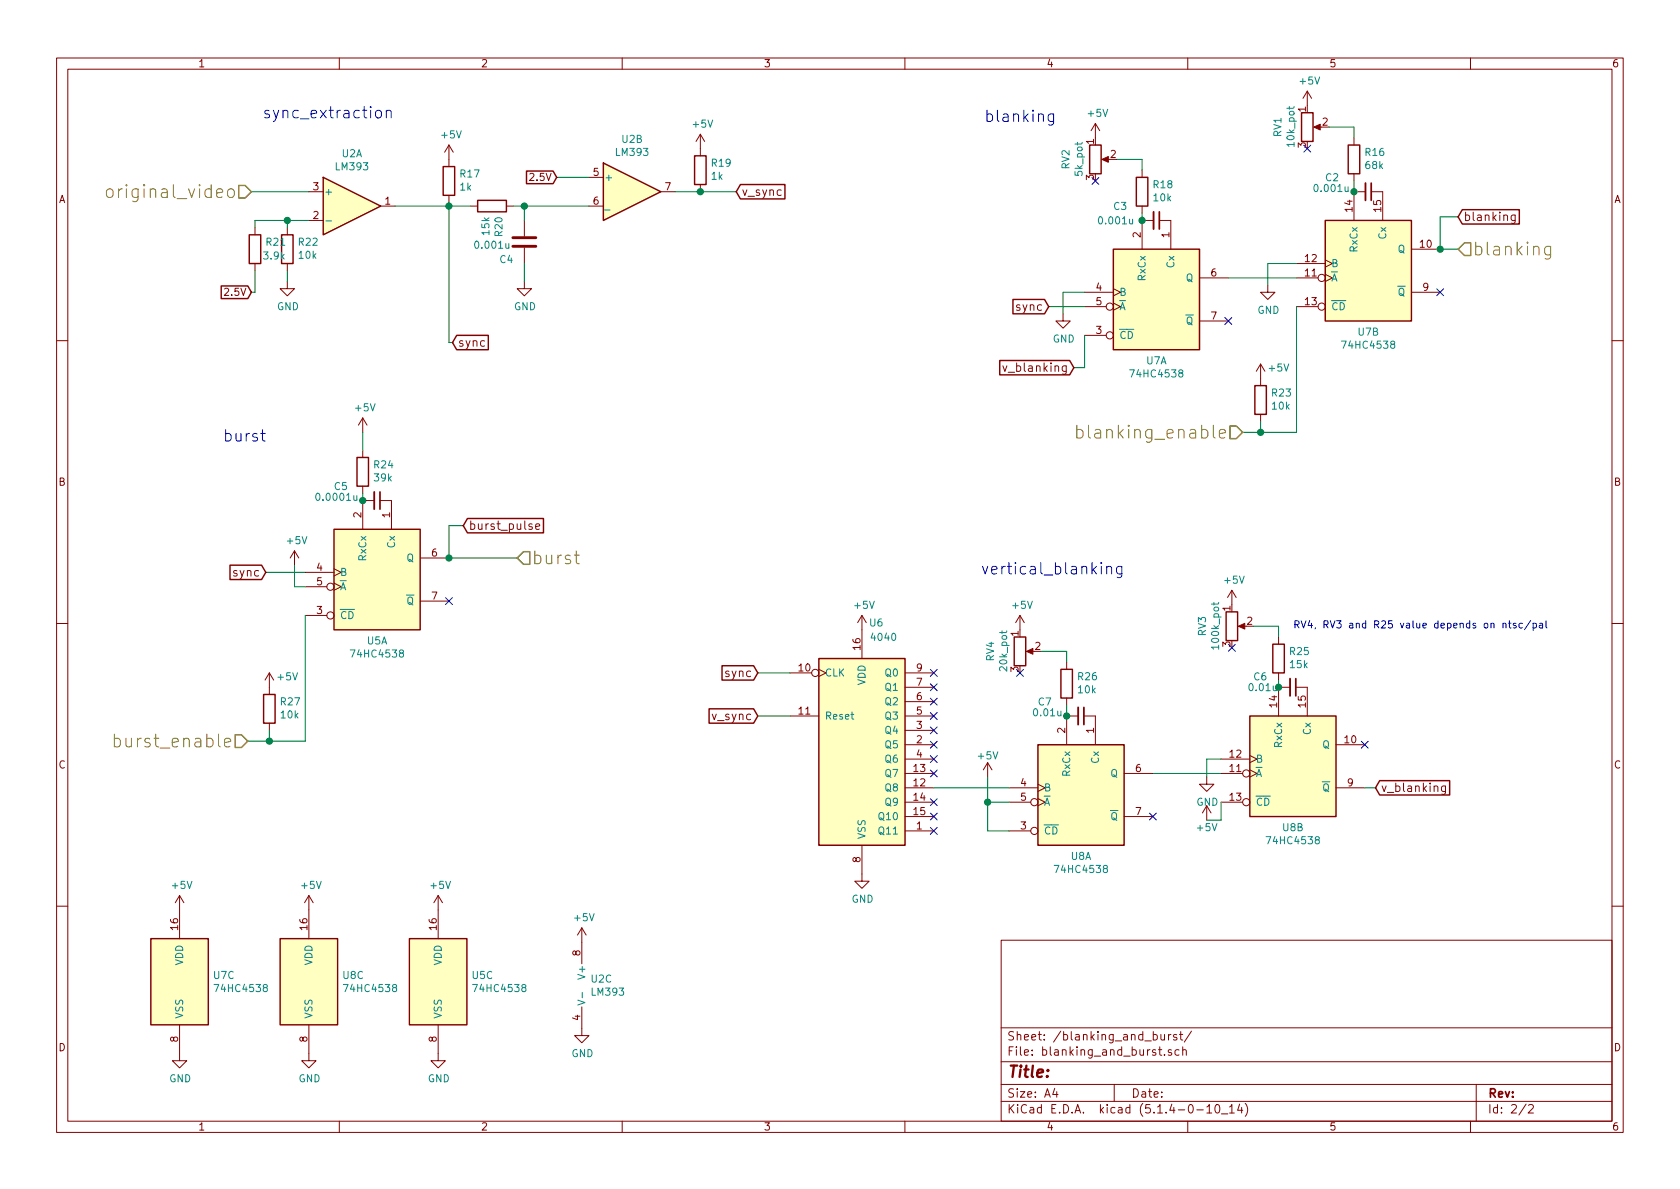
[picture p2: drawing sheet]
EESchema Schematic File Version 4
LIBS:chroma_luma_invert-cache
EELAYER 30 0
EELAYER END
$Descr A4 11693 8268
encoding utf-8
Sheet 2 2
Title ""
Date ""
Rev ""
Comp ""
Comment1 ""
Comment2 ""
Comment3 ""
Comment4 ""
$EndDescr
Text HLabel 1750 1325 0    89   Input ~ 0
original_video
Text HLabel 10150 1725 2    89   Input ~ 0
blanking
$Comp
L Device:R R22
U 1 1
P 2000 1725
F 0 "R22" H 1930 1679 50  0000 R CNN
F 1 "10k" H 1930 1770 50  0000 R CNN
F 2 "Resistor_THT:R_Axial_DIN0207_L6.3mm_D2.5mm_P7.62mm_Horizontal" V 1930 1725 50  0001 C CNN
F 3 "~" H 2000 1725 50  0001 C CNN
	1    2000 1725
	-1   0    0    1   
$EndComp
$Comp
L Device:R R21
U 1 1
P 1775 1725
F 0 "R21" H 1705 1679 50  0000 R CNN
F 1 "3.9k" H 1725 1775 50  0000 R CNN
F 2 "Resistor_THT:R_Axial_DIN0207_L6.3mm_D2.5mm_P7.62mm_Horizontal" V 1705 1725 50  0001 C CNN
F 3 "~" H 1775 1725 50  0001 C CNN
	1    1775 1725
	-1   0    0    1   
$EndComp
$Comp
L power:GND #PWR025
U 1 1
P 2000 1950
F 0 "#PWR025" H 2000 1700 50  0001 C CNN
F 1 "GND" H 2005 1777 50  0000 C CNN
F 2 "" H 2000 1950 50  0001 C CNN
F 3 "" H 2000 1950 50  0001 C CNN
	1    2000 1950
	1    0    0    -1  
$EndComp
Wire Wire Line
	2000 1875 2000 1950
Text GLabel 1750 2025 0    50   Input ~ 0
2.5V
Wire Wire Line
	1750 2025 1775 2025
Wire Wire Line
	1775 2025 1775 1875
Wire Wire Line
	2150 1525 2000 1525
Wire Wire Line
	1775 1525 1775 1575
Wire Wire Line
	2000 1575 2000 1525
Connection ~ 2000 1525
Wire Wire Line
	2000 1525 1775 1525
Wire Wire Line
	3125 1425 2750 1425
Wire Wire Line
	1750 1325 2150 1325
$Comp
L power:+5V #PWR018
U 1 1
P 7625 950
F 0 "#PWR018" H 7625 800 50  0001 C CNN
F 1 "+5V" H 7640 1123 50  0000 C CNN
F 2 "" H 7625 950 50  0001 C CNN
F 3 "" H 7625 950 50  0001 C CNN
	1    7625 950 
	1    0    0    -1  
$EndComp
$Comp
L Device:R R18
U 1 1
P 7950 1325
F 0 "R18" H 7880 1279 50  0000 R CNN
F 1 "10k" H 7880 1370 50  0000 R CNN
F 2 "Resistor_THT:R_Axial_DIN0207_L6.3mm_D2.5mm_P7.62mm_Horizontal" V 7880 1325 50  0001 C CNN
F 3 "~" H 7950 1325 50  0001 C CNN
	1    7950 1325
	-1   0    0    1   
$EndComp
$Comp
L Device:R_POT RV2
U 1 1
P 7625 1100
F 0 "RV2" V 7418 1100 50  0000 C CNN
F 1 "5k_pot" V 7509 1100 50  0000 C CNN
F 2 "lib_fp:Pot_trim_3362_tayda" H 7625 1100 50  0001 C CNN
F 3 "~" H 7625 1100 50  0001 C CNN
	1    7625 1100
	1    0    0    -1  
$EndComp
$Comp
L Device:C_Small C3
U 1 1
P 8050 1525
F 0 "C3" V 7950 1325 50  0000 R CNN
F 1 "0.001u" V 8050 1375 50  0000 R CNN
F 2 "Capacitor_THT:C_Disc_D4.7mm_W2.5mm_P5.00mm" H 8088 1375 50  0001 C CNN
F 3 "~" H 8050 1525 50  0001 C CNN
	1    8050 1525
	0    1    1    0   
$EndComp
Text GLabel 7300 2125 0    59   Input ~ 0
sync
$Comp
L Device:R R17
U 1 1
P 3125 1250
F 0 "R17" H 3055 1204 50  0000 R CNN
F 1 "1k" H 3055 1295 50  0000 R CNN
F 2 "Resistor_THT:R_Axial_DIN0207_L6.3mm_D2.5mm_P7.62mm_Horizontal" V 3055 1250 50  0001 C CNN
F 3 "~" H 3125 1250 50  0001 C CNN
	1    3125 1250
	-1   0    0    1   
$EndComp
$Comp
L power:+5V #PWR020
U 1 1
P 3125 1100
F 0 "#PWR020" H 3125 950 50  0001 C CNN
F 1 "+5V" H 3140 1273 50  0000 C CNN
F 2 "" H 3125 1100 50  0001 C CNN
F 3 "" H 3125 1100 50  0001 C CNN
	1    3125 1100
	1    0    0    -1  
$EndComp
Wire Wire Line
	3125 1425 3125 1400
$Comp
L Device:R R20
U 1 1
P 3425 1425
F 0 "R20" H 3355 1379 50  0000 R CNN
F 1 "15k" H 3355 1470 50  0000 R CNN
F 2 "Resistor_THT:R_Axial_DIN0207_L6.3mm_D2.5mm_P7.62mm_Horizontal" V 3355 1425 50  0001 C CNN
F 3 "~" H 3425 1425 50  0001 C CNN
	1    3425 1425
	0    -1   -1   0   
$EndComp
Connection ~ 3125 1425
$Comp
L Device:C C4
U 1 1
P 3650 1675
F 0 "C4" H 3775 1800 50  0000 C CNN
F 1 "0.001u" H 3875 1700 50  0000 C CNN
F 2 "Capacitor_THT:C_Disc_D4.7mm_W2.5mm_P5.00mm" H 3688 1525 50  0001 C CNN
F 3 "~" H 3650 1675 50  0001 C CNN
	1    3650 1675
	-1   0    0    1   
$EndComp
$Comp
L power:GND #PWR026
U 1 1
P 3650 1950
F 0 "#PWR026" H 3650 1700 50  0001 C CNN
F 1 "GND" H 3655 1777 50  0000 C CNN
F 2 "" H 3650 1950 50  0001 C CNN
F 3 "" H 3650 1950 50  0001 C CNN
	1    3650 1950
	1    0    0    -1  
$EndComp
Wire Wire Line
	3650 1950 3650 1825
Wire Wire Line
	3650 1525 3650 1425
Wire Wire Line
	3650 1425 3575 1425
Text GLabel 3875 1225 0    50   Input ~ 0
2.5V
$Comp
L Device:R R19
U 1 1
P 4875 1175
F 0 "R19" H 4805 1129 50  0000 R CNN
F 1 "1k" H 4805 1220 50  0000 R CNN
F 2 "Resistor_THT:R_Axial_DIN0207_L6.3mm_D2.5mm_P7.62mm_Horizontal" V 4805 1175 50  0001 C CNN
F 3 "~" H 4875 1175 50  0001 C CNN
	1    4875 1175
	-1   0    0    1   
$EndComp
$Comp
L power:+5V #PWR022
U 1 1
P 4875 1025
F 0 "#PWR022" H 4875 875 50  0001 C CNN
F 1 "+5V" H 4890 1198 50  0000 C CNN
F 2 "" H 4875 1025 50  0001 C CNN
F 3 "" H 4875 1025 50  0001 C CNN
	1    4875 1025
	1    0    0    -1  
$EndComp
Wire Wire Line
	4875 1325 4700 1325
Connection ~ 4875 1325
$Comp
L power:GND #PWR028
U 1 1
P 7400 2175
F 0 "#PWR028" H 7400 1925 50  0001 C CNN
F 1 "GND" H 7405 2002 50  0000 C CNN
F 2 "" H 7400 2175 50  0001 C CNN
F 3 "" H 7400 2175 50  0001 C CNN
	1    7400 2175
	1    0    0    -1  
$EndComp
$Comp
L power:+5V #PWR017
U 1 1
P 9100 725
F 0 "#PWR017" H 9100 575 50  0001 C CNN
F 1 "+5V" H 9115 898 50  0000 C CNN
F 2 "" H 9100 725 50  0001 C CNN
F 3 "" H 9100 725 50  0001 C CNN
	1    9100 725 
	1    0    0    -1  
$EndComp
$Comp
L Device:R R16
U 1 1
P 9425 1100
F 0 "R16" H 9355 1054 50  0000 R CNN
F 1 "68k" H 9355 1145 50  0000 R CNN
F 2 "Resistor_THT:R_Axial_DIN0207_L6.3mm_D2.5mm_P7.62mm_Horizontal" V 9355 1100 50  0001 C CNN
F 3 "~" H 9425 1100 50  0001 C CNN
	1    9425 1100
	-1   0    0    1   
$EndComp
$Comp
L Device:R_POT RV1
U 1 1
P 9100 875
F 0 "RV1" V 8893 875 50  0000 C CNN
F 1 "10k_pot" V 8984 875 50  0000 C CNN
F 2 "lib_fp:Pot_trim_3362_tayda" H 9100 875 50  0001 C CNN
F 3 "~" H 9100 875 50  0001 C CNN
	1    9100 875 
	1    0    0    -1  
$EndComp
$Comp
L Device:C_Small C2
U 1 1
P 9525 1325
F 0 "C2" V 9425 1125 50  0000 R CNN
F 1 "0.001u" V 9500 1200 50  0000 R CNN
F 2 "Capacitor_THT:C_Disc_D4.7mm_W2.5mm_P5.00mm" H 9563 1175 50  0001 C CNN
F 3 "~" H 9525 1325 50  0001 C CNN
	1    9525 1325
	0    1    1    0   
$EndComp
Wire Wire Line
	9025 1925 8550 1925
$Comp
L power:GND #PWR027
U 1 1
P 8825 1975
F 0 "#PWR027" H 8825 1725 50  0001 C CNN
F 1 "GND" H 8830 1802 50  0000 C CNN
F 2 "" H 8825 1975 50  0001 C CNN
F 3 "" H 8825 1975 50  0001 C CNN
	1    8825 1975
	1    0    0    -1  
$EndComp
NoConn ~ 8550 2225
NoConn ~ 10025 2025
$Comp
L power:+5V #PWR029
U 1 1
P 8775 2625
F 0 "#PWR029" H 8775 2475 50  0001 C CNN
F 1 "+5V" H 8900 2700 50  0000 C CNN
F 2 "" H 8775 2625 50  0001 C CNN
F 3 "" H 8775 2625 50  0001 C CNN
	1    8775 2625
	1    0    0    -1  
$EndComp
Wire Wire Line
	10150 1725 10025 1725
Wire Wire Line
	7550 2025 7400 2025
Text Notes 1825 825  0    79   ~ 0
sync_extraction
Text Notes 6850 850  0    79   ~ 0
blanking
$Comp
L 4xxx:4040 U6
U 1 1
P 6000 5175
F 0 "U6" H 6100 6025 50  0000 C CNN
F 1 "4040" H 6150 5925 50  0000 C CNN
F 2 "Package_DIP:DIP-16_W7.62mm_LongPads" H 6000 5175 50  0001 C CNN
F 3 "http://www.intersil.com/content/dam/Intersil/documents/cd40/cd4020bms-24bms-40bms.pdf" H 6000 5175 50  0001 C CNN
	1    6000 5175
	1    0    0    -1  
$EndComp
Text GLabel 5275 4975 0    59   Input ~ 0
v_sync
Wire Wire Line
	5500 4975 5275 4975
$Comp
L power:+5V #PWR034
U 1 1
P 6000 4375
F 0 "#PWR034" H 6000 4225 50  0001 C CNN
F 1 "+5V" H 6015 4548 50  0000 C CNN
F 2 "" H 6000 4375 50  0001 C CNN
F 3 "" H 6000 4375 50  0001 C CNN
	1    6000 4375
	1    0    0    -1  
$EndComp
$Comp
L power:GND #PWR040
U 1 1
P 6000 6075
F 0 "#PWR040" H 6000 5825 50  0001 C CNN
F 1 "GND" H 6005 5902 50  0000 C CNN
F 2 "" H 6000 6075 50  0001 C CNN
F 3 "" H 6000 6075 50  0001 C CNN
	1    6000 6075
	1    0    0    -1  
$EndComp
NoConn ~ 6500 5775
NoConn ~ 6500 5675
NoConn ~ 6500 5575
NoConn ~ 6500 5375
NoConn ~ 6500 5275
NoConn ~ 6500 5175
NoConn ~ 6500 5075
NoConn ~ 6500 4975
NoConn ~ 6500 4875
NoConn ~ 6500 4775
NoConn ~ 6500 4675
Text GLabel 5275 4675 0    59   Input ~ 0
sync
Wire Wire Line
	5275 4675 5500 4675
Text GLabel 3150 2375 2    59   Input ~ 0
sync
Text Notes 6825 4000 0    79   ~ 0
vertical_blanking
Text GLabel 7475 2550 0    59   Input ~ 0
v_blanking
Wire Wire Line
	7475 2550 7550 2550
Wire Wire Line
	7550 2550 7550 2325
Wire Wire Line
	3125 1425 3275 1425
Text GLabel 5125 1325 2    59   Input ~ 0
v_sync
Wire Wire Line
	4875 1325 5125 1325
Wire Wire Line
	3125 1425 3125 2375
Wire Wire Line
	3125 2375 3150 2375
Text Notes 1550 3075 0    79   ~ 0
burst
Text HLabel 8650 3000 0    89   Input ~ 0
blanking_enable
$Comp
L Device:R R23
U 1 1
P 8775 2775
F 0 "R23" H 8705 2729 50  0000 R CNN
F 1 "10k" H 8705 2820 50  0000 R CNN
F 2 "Resistor_THT:R_Axial_DIN0207_L6.3mm_D2.5mm_P7.62mm_Horizontal" V 8705 2775 50  0001 C CNN
F 3 "~" H 8775 2775 50  0001 C CNN
	1    8775 2775
	-1   0    0    1   
$EndComp
Wire Wire Line
	8650 3000 8775 3000
Wire Wire Line
	8775 2925 8775 3000
Connection ~ 8775 3000
Wire Wire Line
	8775 3000 9025 3000
Text GLabel 10150 1500 2    59   Input ~ 0
blanking
Wire Wire Line
	10150 1500 10025 1500
Wire Wire Line
	10025 1500 10025 1725
$Comp
L symbol:74HC4538 U?
U 1 1
P 8050 2025
AR Path="/5EE804B9" Ref="U?"  Part="1" 
AR Path="/5EE0E534/5EE804B9" Ref="U7"  Part="1" 
F 0 "U7" H 8050 1550 50  0000 C CNN
F 1 "74HC4538" H 8050 1459 50  0000 C CNN
F 2 "Package_DIP:DIP-16_W7.62mm_LongPads" H 8050 2025 50  0001 C CNN
F 3 "https://assets.nexperia.com/documents/data-sheet/HEF4538B.pdf" H 8050 2025 50  0001 C CNN
	1    8050 2025
	1    0    0    -1  
$EndComp
$Comp
L symbol:74HC4538 U?
U 2 1
P 9525 1825
AR Path="/5EE91B84" Ref="U?"  Part="2" 
AR Path="/5EE0E534/5EE91B84" Ref="U7"  Part="2" 
F 0 "U7" H 9525 1350 50  0000 C CNN
F 1 "74HC4538" H 9525 1259 50  0000 C CNN
F 2 "Package_DIP:DIP-16_W7.62mm_LongPads" H 9525 1825 50  0001 C CNN
F 3 "https://assets.nexperia.com/documents/data-sheet/HEF4538B.pdf" H 9525 1825 50  0001 C CNN
	2    9525 1825
	1    0    0    -1  
$EndComp
Connection ~ 10025 1725
Wire Wire Line
	7300 2125 7550 2125
Wire Wire Line
	7400 2175 7400 2025
Wire Wire Line
	7775 1100 7950 1100
Wire Wire Line
	7950 1100 7950 1175
Wire Wire Line
	9250 875  9425 875 
Wire Wire Line
	9425 875  9425 950 
$Comp
L power:+5V #PWR033
U 1 1
P 7100 4375
F 0 "#PWR033" H 7100 4225 50  0001 C CNN
F 1 "+5V" H 7115 4548 50  0000 C CNN
F 2 "" H 7100 4375 50  0001 C CNN
F 3 "" H 7100 4375 50  0001 C CNN
	1    7100 4375
	1    0    0    -1  
$EndComp
$Comp
L Device:R R26
U 1 1
P 7425 4750
F 0 "R26" H 7355 4704 50  0000 R CNN
F 1 "10k" H 7355 4795 50  0000 R CNN
F 2 "Resistor_THT:R_Axial_DIN0207_L6.3mm_D2.5mm_P7.62mm_Horizontal" V 7355 4750 50  0001 C CNN
F 3 "~" H 7425 4750 50  0001 C CNN
	1    7425 4750
	-1   0    0    1   
$EndComp
$Comp
L Device:R_POT RV4
U 1 1
P 7100 4525
F 0 "RV4" V 6893 4525 50  0000 C CNN
F 1 "20k_pot" V 6984 4525 50  0000 C CNN
F 2 "lib_fp:Pot_trim_3362_tayda" H 7100 4525 50  0001 C CNN
F 3 "~" H 7100 4525 50  0001 C CNN
	1    7100 4525
	1    0    0    -1  
$EndComp
$Comp
L Device:C_Small C7
U 1 1
P 7525 4975
F 0 "C7" V 7425 4775 50  0000 R CNN
F 1 "0.01u" V 7500 4850 50  0000 R CNN
F 2 "Capacitor_THT:C_Disc_D4.7mm_W2.5mm_P5.00mm" H 7563 4825 50  0001 C CNN
F 3 "~" H 7525 4975 50  0001 C CNN
	1    7525 4975
	0    1    1    0   
$EndComp
$Comp
L power:+5V #PWR032
U 1 1
P 8575 4200
F 0 "#PWR032" H 8575 4050 50  0001 C CNN
F 1 "+5V" H 8590 4373 50  0000 C CNN
F 2 "" H 8575 4200 50  0001 C CNN
F 3 "" H 8575 4200 50  0001 C CNN
	1    8575 4200
	1    0    0    -1  
$EndComp
$Comp
L Device:R R25
U 1 1
P 8900 4575
F 0 "R25" H 8830 4529 50  0000 R CNN
F 1 "15k" H 8830 4620 50  0000 R CNN
F 2 "Resistor_THT:R_Axial_DIN0207_L6.3mm_D2.5mm_P7.62mm_Horizontal" V 8830 4575 50  0001 C CNN
F 3 "~" H 8900 4575 50  0001 C CNN
	1    8900 4575
	-1   0    0    1   
$EndComp
$Comp
L Device:R_POT RV3
U 1 1
P 8575 4350
F 0 "RV3" V 8368 4350 50  0000 C CNN
F 1 "100k_pot" V 8459 4350 50  0000 C CNN
F 2 "lib_fp:Pot_trim_3362_tayda" H 8575 4350 50  0001 C CNN
F 3 "~" H 8575 4350 50  0001 C CNN
	1    8575 4350
	1    0    0    -1  
$EndComp
$Comp
L Device:C_Small C6
U 1 1
P 9000 4775
F 0 "C6" V 8925 4600 50  0000 R CNN
F 1 "0.01u" V 9000 4675 50  0000 R CNN
F 2 "Capacitor_THT:C_Disc_D4.7mm_W2.5mm_P5.00mm" H 9038 4625 50  0001 C CNN
F 3 "~" H 9000 4775 50  0001 C CNN
	1    9000 4775
	0    1    1    0   
$EndComp
$Comp
L power:GND #PWR036
U 1 1
P 8400 5400
F 0 "#PWR036" H 8400 5150 50  0001 C CNN
F 1 "GND" H 8405 5227 50  0000 C CNN
F 2 "" H 8400 5400 50  0001 C CNN
F 3 "" H 8400 5400 50  0001 C CNN
	1    8400 5400
	1    0    0    -1  
$EndComp
NoConn ~ 8025 5675
$Comp
L symbol:74HC4538 U?
U 1 1
P 7525 5475
AR Path="/5EEDDD18" Ref="U?"  Part="1" 
AR Path="/5EE0E534/5EEDDD18" Ref="U8"  Part="1" 
F 0 "U8" H 7525 5000 50  0000 C CNN
F 1 "74HC4538" H 7525 4909 50  0000 C CNN
F 2 "Package_DIP:DIP-16_W7.62mm_LongPads" H 7525 5475 50  0001 C CNN
F 3 "https://assets.nexperia.com/documents/data-sheet/HEF4538B.pdf" H 7525 5475 50  0001 C CNN
	1    7525 5475
	1    0    0    -1  
$EndComp
$Comp
L symbol:74HC4538 U?
U 2 1
P 9000 5275
AR Path="/5EEDDD1F" Ref="U?"  Part="2" 
AR Path="/5EE0E534/5EEDDD1F" Ref="U8"  Part="2" 
F 0 "U8" H 9000 4800 50  0000 C CNN
F 1 "74HC4538" H 9000 4709 50  0000 C CNN
F 2 "Package_DIP:DIP-16_W7.62mm_LongPads" H 9000 5275 50  0001 C CNN
F 3 "https://assets.nexperia.com/documents/data-sheet/HEF4538B.pdf" H 9000 5275 50  0001 C CNN
	2    9000 5275
	1    0    0    -1  
$EndComp
Wire Wire Line
	7250 4525 7425 4525
Wire Wire Line
	7425 4525 7425 4600
Wire Wire Line
	8725 4350 8900 4350
Wire Wire Line
	8900 4350 8900 4425
Text GLabel 9575 5475 2    59   Input ~ 0
v_blanking
Wire Wire Line
	9575 5475 9500 5475
NoConn ~ 9500 5175
$Comp
L power:+5V #PWR039
U 1 1
P 6875 5400
F 0 "#PWR039" H 6875 5250 50  0001 C CNN
F 1 "+5V" H 6875 5550 50  0000 C CNN
F 2 "" H 6875 5400 50  0001 C CNN
F 3 "" H 6875 5400 50  0001 C CNN
	1    6875 5400
	1    0    0    -1  
$EndComp
$Comp
L power:+5V #PWR038
U 1 1
P 8400 5700
F 0 "#PWR038" H 8400 5550 50  0001 C CNN
F 1 "+5V" H 8400 5650 50  0000 C CNN
F 2 "" H 8400 5700 50  0001 C CNN
F 3 "" H 8400 5700 50  0001 C CNN
	1    8400 5700
	1    0    0    -1  
$EndComp
Wire Wire Line
	8500 5575 8500 5700
Wire Wire Line
	8500 5700 8400 5700
Wire Wire Line
	8825 1975 8825 1825
Wire Wire Line
	8825 1825 9025 1825
Wire Wire Line
	9025 2125 9025 3000
Wire Wire Line
	8025 5375 8500 5375
Wire Wire Line
	8400 5400 8400 5275
Wire Wire Line
	8400 5275 8500 5275
NoConn ~ 7100 4675
NoConn ~ 8575 4500
NoConn ~ 7625 1250
NoConn ~ 9100 1025
$Comp
L power:+5V #PWR030
U 1 1
P 2525 3000
F 0 "#PWR030" H 2525 2850 50  0001 C CNN
F 1 "+5V" H 2540 3173 50  0000 C CNN
F 2 "" H 2525 3000 50  0001 C CNN
F 3 "" H 2525 3000 50  0001 C CNN
	1    2525 3000
	1    0    0    -1  
$EndComp
$Comp
L Device:R R24
U 1 1
P 2525 3275
F 0 "R24" H 2455 3229 50  0000 R CNN
F 1 "39k" H 2455 3320 50  0000 R CNN
F 2 "Resistor_THT:R_Axial_DIN0207_L6.3mm_D2.5mm_P7.62mm_Horizontal" V 2455 3275 50  0001 C CNN
F 3 "~" H 2525 3275 50  0001 C CNN
	1    2525 3275
	-1   0    0    1   
$EndComp
$Comp
L Device:C_Small C5
U 1 1
P 2625 3475
F 0 "C5" V 2525 3275 50  0000 R CNN
F 1 "0.0001u" V 2600 3350 50  0000 R CNN
F 2 "Capacitor_THT:C_Disc_D4.7mm_W2.5mm_P5.00mm" H 2663 3325 50  0001 C CNN
F 3 "~" H 2625 3475 50  0001 C CNN
	1    2625 3475
	0    1    1    0   
$EndComp
NoConn ~ 3125 4175
$Comp
L power:+5V #PWR035
U 1 1
P 1875 4775
F 0 "#PWR035" H 1875 4625 50  0001 C CNN
F 1 "+5V" H 2000 4850 50  0000 C CNN
F 2 "" H 1875 4775 50  0001 C CNN
F 3 "" H 1875 4775 50  0001 C CNN
	1    1875 4775
	1    0    0    -1  
$EndComp
$Comp
L Device:R R27
U 1 1
P 1875 4925
F 0 "R27" H 1805 4879 50  0000 R CNN
F 1 "10k" H 1805 4970 50  0000 R CNN
F 2 "Resistor_THT:R_Axial_DIN0207_L6.3mm_D2.5mm_P7.62mm_Horizontal" V 1805 4925 50  0001 C CNN
F 3 "~" H 1875 4925 50  0001 C CNN
	1    1875 4925
	-1   0    0    1   
$EndComp
Wire Wire Line
	1875 5075 1875 5150
Connection ~ 1875 5150
Wire Wire Line
	1875 5150 2125 5150
Wire Wire Line
	3125 3650 3125 3875
$Comp
L symbol:74HC4538 U?
U 1 1
P 2625 3975
AR Path="/5EFA3988" Ref="U?"  Part="1" 
AR Path="/5EE0E534/5EFA3988" Ref="U5"  Part="1" 
F 0 "U5" H 2625 3500 50  0000 C CNN
F 1 "74HC4538" H 2625 3409 50  0000 C CNN
F 2 "Package_DIP:DIP-16_W7.62mm_LongPads" H 2625 3975 50  0001 C CNN
F 3 "https://assets.nexperia.com/documents/data-sheet/HEF4538B.pdf" H 2625 3975 50  0001 C CNN
	1    2625 3975
	1    0    0    -1  
$EndComp
Wire Wire Line
	2125 4275 2125 5150
$Comp
L power:+5V #PWR031
U 1 1
P 2050 3925
F 0 "#PWR031" H 2050 3775 50  0001 C CNN
F 1 "+5V" H 2065 4098 50  0000 C CNN
F 2 "" H 2050 3925 50  0001 C CNN
F 3 "" H 2050 3925 50  0001 C CNN
	1    2050 3925
	1    0    0    -1  
$EndComp
Wire Wire Line
	2050 3925 2050 4075
Wire Wire Line
	2050 4075 2125 4075
Wire Wire Line
	2525 3000 2525 3125
Text HLabel 3600 3875 2    89   Input ~ 0
burst
Wire Wire Line
	3125 3875 3600 3875
Text GLabel 3225 3650 2    59   Input ~ 0
burst_pulse
Connection ~ 3125 3875
Wire Wire Line
	3125 3650 3225 3650
Text GLabel 1850 3975 0    59   Input ~ 0
sync
Wire Wire Line
	1850 3975 2125 3975
Text HLabel 1725 5150 0    89   Input ~ 0
burst_enable
Wire Wire Line
	1725 5150 1875 5150
$Comp
L symbol:74HC4538 U?
U 3 1
P 1250 6825
AR Path="/5EFF3917" Ref="U?"  Part="3" 
AR Path="/5EE0E534/5EFF3917" Ref="U7"  Part="3" 
F 0 "U7" H 1480 6871 50  0000 L CNN
F 1 "74HC4538" H 1480 6780 50  0000 L CNN
F 2 "Package_DIP:DIP-16_W7.62mm_LongPads" H 1250 6825 50  0001 C CNN
F 3 "https://assets.nexperia.com/documents/data-sheet/HEF4538B.pdf" H 1250 6825 50  0001 C CNN
	3    1250 6825
	1    0    0    -1  
$EndComp
$Comp
L power:+5V #PWR041
U 1 1
P 1250 6325
F 0 "#PWR041" H 1250 6175 50  0001 C CNN
F 1 "+5V" H 1265 6498 50  0000 C CNN
F 2 "" H 1250 6325 50  0001 C CNN
F 3 "" H 1250 6325 50  0001 C CNN
	1    1250 6325
	1    0    0    -1  
$EndComp
$Comp
L power:GND #PWR044
U 1 1
P 1250 7325
F 0 "#PWR044" H 1250 7075 50  0001 C CNN
F 1 "GND" H 1255 7152 50  0000 C CNN
F 2 "" H 1250 7325 50  0001 C CNN
F 3 "" H 1250 7325 50  0001 C CNN
	1    1250 7325
	1    0    0    -1  
$EndComp
$Comp
L symbol:74HC4538 U?
U 3 1
P 2150 6825
AR Path="/5EFF951F" Ref="U?"  Part="3" 
AR Path="/5EE0E534/5EFF951F" Ref="U8"  Part="3" 
F 0 "U8" H 2380 6871 50  0000 L CNN
F 1 "74HC4538" H 2380 6780 50  0000 L CNN
F 2 "Package_DIP:DIP-16_W7.62mm_LongPads" H 2150 6825 50  0001 C CNN
F 3 "https://assets.nexperia.com/documents/data-sheet/HEF4538B.pdf" H 2150 6825 50  0001 C CNN
	3    2150 6825
	1    0    0    -1  
$EndComp
$Comp
L power:+5V #PWR042
U 1 1
P 2150 6325
F 0 "#PWR042" H 2150 6175 50  0001 C CNN
F 1 "+5V" H 2165 6498 50  0000 C CNN
F 2 "" H 2150 6325 50  0001 C CNN
F 3 "" H 2150 6325 50  0001 C CNN
	1    2150 6325
	1    0    0    -1  
$EndComp
$Comp
L power:GND #PWR045
U 1 1
P 2150 7325
F 0 "#PWR045" H 2150 7075 50  0001 C CNN
F 1 "GND" H 2155 7152 50  0000 C CNN
F 2 "" H 2150 7325 50  0001 C CNN
F 3 "" H 2150 7325 50  0001 C CNN
	1    2150 7325
	1    0    0    -1  
$EndComp
$Comp
L symbol:74HC4538 U?
U 3 1
P 3050 6825
AR Path="/5EFFD8AE" Ref="U?"  Part="3" 
AR Path="/5EE0E534/5EFFD8AE" Ref="U5"  Part="3" 
F 0 "U5" H 3280 6871 50  0000 L CNN
F 1 "74HC4538" H 3280 6780 50  0000 L CNN
F 2 "Package_DIP:DIP-16_W7.62mm_LongPads" H 3050 6825 50  0001 C CNN
F 3 "https://assets.nexperia.com/documents/data-sheet/HEF4538B.pdf" H 3050 6825 50  0001 C CNN
	3    3050 6825
	1    0    0    -1  
$EndComp
$Comp
L power:+5V #PWR043
U 1 1
P 3050 6325
F 0 "#PWR043" H 3050 6175 50  0001 C CNN
F 1 "+5V" H 3065 6498 50  0000 C CNN
F 2 "" H 3050 6325 50  0001 C CNN
F 3 "" H 3050 6325 50  0001 C CNN
	1    3050 6325
	1    0    0    -1  
$EndComp
$Comp
L power:GND #PWR046
U 1 1
P 3050 7325
F 0 "#PWR046" H 3050 7075 50  0001 C CNN
F 1 "GND" H 3055 7152 50  0000 C CNN
F 2 "" H 3050 7325 50  0001 C CNN
F 3 "" H 3050 7325 50  0001 C CNN
	1    3050 7325
	1    0    0    -1  
$EndComp
Wire Wire Line
	3650 1425 4100 1425
Connection ~ 3650 1425
Wire Wire Line
	3875 1225 4100 1225
Wire Wire Line
	7425 4975 7425 4900
Connection ~ 7425 4975
Wire Wire Line
	8900 4725 8900 4775
Connection ~ 8900 4775
Wire Wire Line
	7950 1475 7950 1525
Connection ~ 7950 1525
Wire Wire Line
	9425 1250 9425 1325
Connection ~ 9425 1325
Wire Wire Line
	2525 3425 2525 3475
Connection ~ 2525 3475
Wire Wire Line
	6500 5475 7025 5475
Wire Wire Line
	7025 5575 6875 5575
Wire Wire Line
	6875 5575 6875 5400
Wire Wire Line
	7025 5775 6875 5775
Wire Wire Line
	6875 5775 6875 5575
Connection ~ 6875 5575
Text Notes 9000 4375 0    50   ~ 0
RV4, RV3 and R25 value depends on ntsc/pal
$Comp
L Comparator:LM393 U2
U 1 1
P 2450 1425
F 0 "U2" H 2450 1792 50  0000 C CNN
F 1 "LM393" H 2450 1701 50  0000 C CNN
F 2 "Package_DIP:DIP-8_W7.62mm_LongPads" H 2450 1425 50  0001 C CNN
F 3 "http://www.ti.com/lit/ds/symlink/lm393-n.pdf" H 2450 1425 50  0001 C CNN
	1    2450 1425
	1    0    0    -1  
$EndComp
$Comp
L Comparator:LM393 U2
U 2 1
P 4400 1325
F 0 "U2" H 4400 1692 50  0000 C CNN
F 1 "LM393" H 4400 1601 50  0000 C CNN
F 2 "Package_DIP:DIP-8_W7.62mm_LongPads" H 4400 1325 50  0001 C CNN
F 3 "http://www.ti.com/lit/ds/symlink/lm393-n.pdf" H 4400 1325 50  0001 C CNN
	2    4400 1325
	1    0    0    -1  
$EndComp
$Comp
L Comparator:LM393 U2
U 3 1
P 4150 6850
F 0 "U2" H 4108 6896 50  0000 L CNN
F 1 "LM393" H 4108 6805 50  0000 L CNN
F 2 "Package_DIP:DIP-8_W7.62mm_LongPads" H 4150 6850 50  0001 C CNN
F 3 "http://www.ti.com/lit/ds/symlink/lm393-n.pdf" H 4150 6850 50  0001 C CNN
	3    4150 6850
	1    0    0    -1  
$EndComp
$Comp
L power:+5V #PWR050
U 1 1
P 4050 6550
F 0 "#PWR050" H 4050 6400 50  0001 C CNN
F 1 "+5V" H 4065 6723 50  0000 C CNN
F 2 "" H 4050 6550 50  0001 C CNN
F 3 "" H 4050 6550 50  0001 C CNN
	1    4050 6550
	1    0    0    -1  
$EndComp
$Comp
L power:GND #PWR051
U 1 1
P 4050 7150
F 0 "#PWR051" H 4050 6900 50  0001 C CNN
F 1 "GND" H 4055 6977 50  0000 C CNN
F 2 "" H 4050 7150 50  0001 C CNN
F 3 "" H 4050 7150 50  0001 C CNN
	1    4050 7150
	1    0    0    -1  
$EndComp
$EndSCHEMATC
